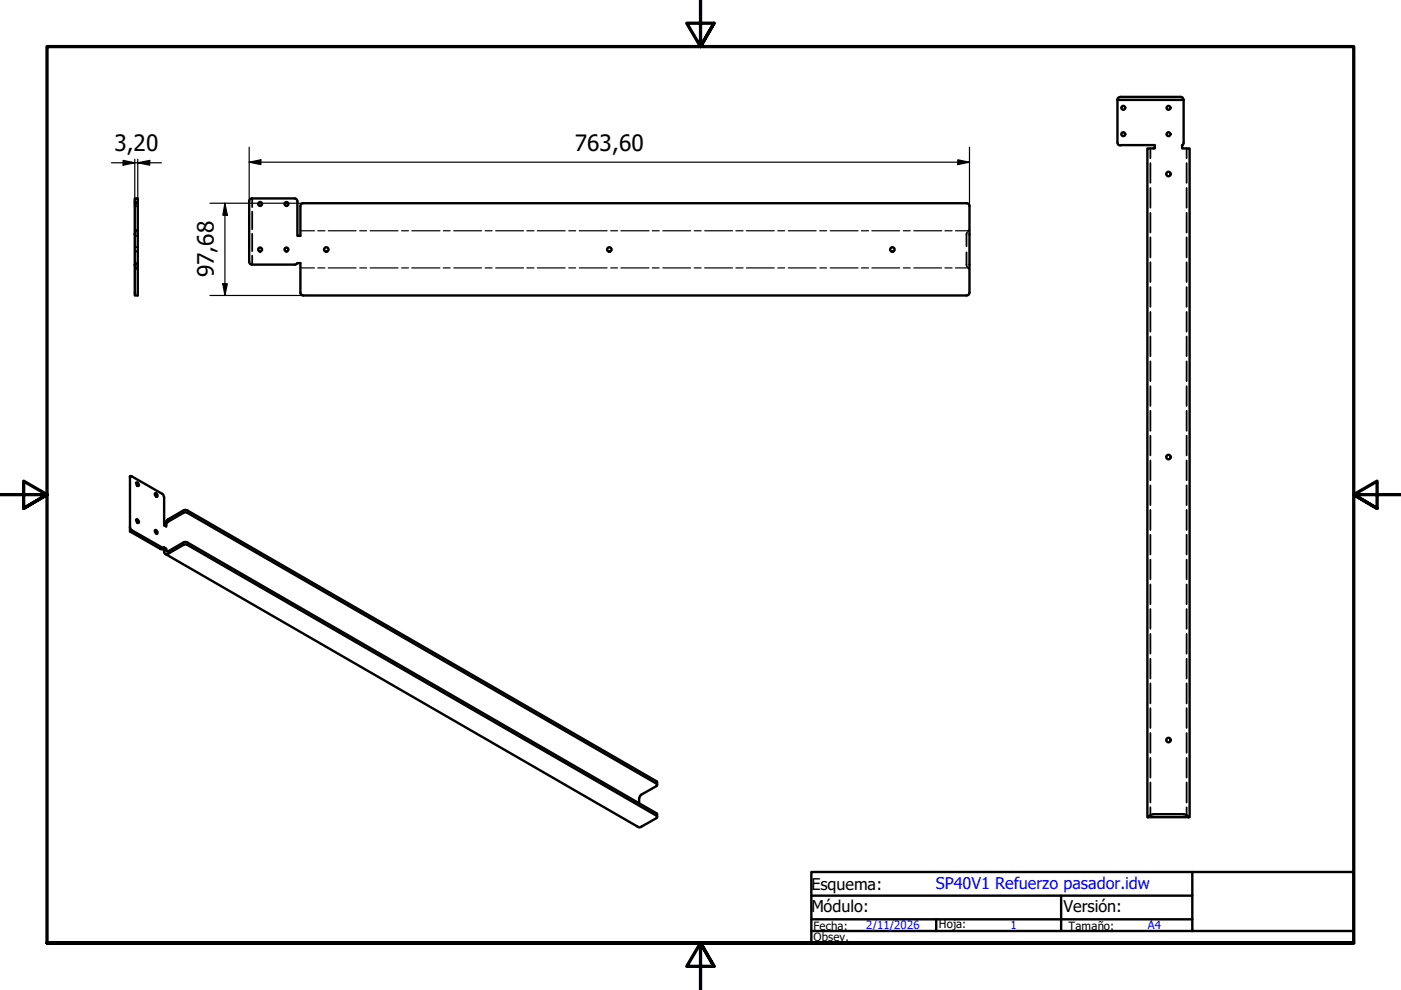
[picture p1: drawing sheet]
<svg xmlns="http://www.w3.org/2000/svg" width="297mm" height="210mm" viewBox="0 0 297 210" stroke-linecap="round" stroke-linejoin="round" font-family="sans-serif">
<!-- layer: Hidden (ISO) -->
<g fill="none" stroke="#000" stroke-width=".38">
<path d="M243.9 31.5v2.1M243.9 34.6v4.2M243.9 39.8v4.2M251.6 31.5v2.1M251.6 34.6v4.2M251.6 39.8v4.2M28.6 55.5l.1 .3M28.6 56.1h.2M28.6 55.8h.2M28.6 50h.2M28.6 43.7h.2M28.6 42.8h.2"/>
<path d="M28.6 53.3h.2M28.6 52.4h.2M28.7 42.4l-.1 .3M28.9 56l.3 .1h-.2M29 55.8h.2M29 50h.2M29 43.7h.2M29 42.8h.2M29 53.3h.2M29 52.4h.2M29.2 42.1h-.3M53.5 42.1v1.8"/>
<path d="M53.5 44.9v3.7M53.5 49.6v3.6M53.5 54.2v1.9M204.9 53.5v2.8l.1 .2M205 49.3l-.1 .3v2.6M205.2 56.7l.3 .4M205.5 48.7l-.3 .3M243.9 45.1v4.2M243.9 50.3v4.3M243.9 55.6v4.2M251.6 45.1v4.2M251.6 50.3v4.3"/>
<path d="M251.6 55.6v4.2M243.9 60.9v4.2M243.9 66.1v4.2M243.9 71.3v4.2M243.9 76.6v4.2M251.6 60.9v4.2M251.6 66.1v4.2M251.6 71.3v4.2M251.6 76.6v4.2M243.9 81.9v4.2M243.9 87.1v4.2M243.9 92.4v4.2"/>
<path d="M243.9 97.6v4.2M251.6 81.9v4.2M251.6 87.1v4.2M251.6 92.4v4.2M251.6 97.6v4.2M243.9 102.9v4.2M243.9 108.1v4.3M243.9 113.4v4.2M243.9 118.7v4.1M251.6 102.9v4.2M251.6 108.1v4.3M251.6 113.4v4.2"/>
<path d="M251.6 118.7v4.1M243.9 123.9v4.2M243.9 129.1v4.2M243.9 134.4v4.2M243.9 139.7v4.2M251.6 123.9v4.2M251.6 129.1v4.2M251.6 134.4v4.2M251.6 139.7v4.2M243.9 144.9v4.2M243.9 150.1v4.2M243.9 155.4v4.2"/>
<path d="M251.6 144.9v4.2M251.6 150.1v4.2M251.6 155.4v4.2M243.9 160.7v4.2M243.9 165.9v4.3M243.9 171.2v2.1M251.6 160.7v4.2M251.6 165.9v4.3M251.6 171.2v2.1"/>
</g>
<!-- layer: Bend Centerline (ISO) -->
<g fill="none" stroke="#000" stroke-width=".25">
<path d="M63.7 48.9h3M63.7 56.8h3M67.4 48.9h1.5M67.4 56.8h1.5M69.6 48.9h5.9M69.6 56.8h5.9M76.3 48.9h1.4M76.3 56.8h1.4M78.5 48.9h5.9M78.5 56.8h5.9M85.2 48.9h1.4M85.2 56.8h1.4"/>
<path d="M87.3 48.9h6M87.3 56.8h6M94 48.9h1.4M94 56.8h1.4M96.2 48.9h5.9M96.2 56.8h5.9M102.9 48.9h1.4M102.9 56.8h1.4M105.1 48.9h5.9M105.1 56.8h5.9M111.7 48.9h1.5M111.7 56.8h1.5"/>
<path d="M113.9 48.9h5.9M113.9 56.8h5.9M120.6 48.9h1.4M120.6 56.8h1.4M122.8 48.9h5.9M122.8 56.8h5.9M129.5 48.9h1.4M129.5 56.8h1.4M131.6 48.9h6M131.6 56.8h6M138.3 48.9h1.5M138.3 56.8h1.5"/>
<path d="M140.5 48.9h5.9M140.5 56.8h5.9M147.2 48.9h1.5M147.2 56.8h1.5M149.4 48.9h5.9M149.4 56.8h5.9M156 48.9h1.5M156 56.8h1.5M158.2 48.9h5.9M158.2 56.8h5.9M164.9 48.9h1.5M164.9 56.8h1.5"/>
<path d="M167.1 48.9h5.9M167.1 56.8h5.9M173.8 48.9h1.5M173.8 56.8h1.5M176 48.9h5.9M176 56.8h5.9M182.6 48.9h1.5M182.6 56.8h1.5M184.8 48.9h6M184.8 56.8h6M191.5 48.9h1.5M191.5 56.8h1.5"/>
<path d="M193.7 48.9h5.9M193.7 56.8h5.9M200.3 48.9h1.6M200.3 56.8h1.6M202.6 48.9h2.9M202.6 56.8h2.9"/>
</g>
<!-- layer: Visible (ISO) -->
<g fill="none" stroke="#000" stroke-width=".51">
<path d="M236.9 21.2l.3-.6 .4-.1h12.7l.3 .1 .4 .6M236.9 21.2h14.1M236.9 21.2v9a.6 .6 0 0 0 .6 .6M237.6 30.8h7.3v.7h-1.6v141.8h.1M250.6 30.8v.7h1.6v141.8h-.2M251 21.2v9.1M251 30.3l-.4 .5M28.6 56.1l.1 .5 .5 .5M28.6 43.1h.6v19.5h-.6v-20.5h.6v1M29.2 48.7l-.5 .4-.1 .6M52.8 42.7v12.8a.6 .6 0 0 0 .6 .6h9.1M62.5 42.1a.6 .6 0 0 1 .6 .6"/>
<path d="M62.5 42.1h-9.1a.6 .6 0 0 0-.6 .6M63 55.8l-.5 .3M63.1 55.8h.6v6.2a.6 .6 0 0 0 .6 .6M63.1 42.7v7.3h.6v-6.3M64.3 43.1a.6 .6 0 0 0-.6 .6M64.3 43.1h140.6M204.9 43.1a.6 .6 0 0 1 .6 .6M205.5 43.7v18.3a.6 .6 0 0 1-.6 .6M64.3 62.6h140.6M27.6 111.7l.1 .5 .2 .2 6.5 3.7 .4-.1 .4 .4v.3l.2 .2 3.5-1.9 .3-.1 .6 .1 99.4 57.4 .1 .8M27.6 101.2l.1-.3 .2 .1 6.7 3.9 .2 .5v6l.4 .3 .1-.7 .4-.4 3.2-1.9 .3-.1 .6 .1 99.4 57.5 .1 .1-.1 .4-3.5 2.1-.2 .5v1M27.7 100.9l-.1 .1v11.7l6.4 3.7 .7-.2"/>
<path d="M28.9 110.1a.45 .45 0 0 1 .5 .3 .45 .45 0 0 1-.1 .5l-.3-.3zM28.9 102.3a.4 .4 0 0 1 .5 .2 .4 .4 0 0 1-.1 .5l-.3-.1zM32.8 104.6a.43 .43 0 0 1 .5 .2 .43 .43 0 0 1 0 .5l-.4-.2zM32.8 112.4a.48 .48 0 0 1 .5 .3 .48 .48 0 0 1 0 .5l-.4-.3zM34.4 116.4l.4 .2a.6 .6 0 0 0 .1 .7 .6 .6 0 0 0 .8 .1l3.2-1.9 .3-.1 .6 .1 99.4 57.4 .1 .5-3.3 1.9-.7 .1-100.2-58M34.8 111.4l.3-.7 .6-.6 3.2-1.9 .3-.1 .6 .1 99.4 57.4 .1 .8M35.2 116.4l-.4 .2M243.4 173.3h8.6M243.4 173.3l.4-.4 .7-.3h6.5l.5 .2 .5 .5"/>
<circle cx="238.2" cy="28.5" r=".41"/>
<circle cx="238.2" cy="22.9" r=".41"/>
<circle cx="247.7" cy="36.9" r=".48"/>
<circle cx="247.7" cy="22.9" r=".41"/>
<circle cx="247.7" cy="28.5" r=".41"/>
<circle cx="55.1" cy="52.9" r=".41"/>
<circle cx="55.1" cy="43.2" r=".41"/>
<circle cx="60.7" cy="52.9" r=".41"/>
<circle cx="60.7" cy="43.2" r=".41"/>
<circle cx="69.2" cy="52.9" r=".48"/>
<circle cx="129.2" cy="52.9" r=".48"/>
<circle cx="189.2" cy="52.9" r=".48"/>
<circle cx="247.7" cy="96.9" r=".48"/>
<circle cx="247.7" cy="156.9" r=".48"/>
</g>
<!-- layer: Border (ISO) -->
<path d="M148.5 -.1v10l-2.9-5h5.8l-2.9 5 2.9-5M0 104.9h10l-5-2.9v5.8l5-2.9-5 2.9M297 104.9h-10l5-2.9v5.8l-5-2.9 5 2.9M10 199.9v-190h277v190h-277h277M151.4 204.9l-2.9-5 2.9 5h-5.8l2.9-5v10" fill="none" stroke="#000" stroke-width=".7"/>
<!-- layer: Title (ISO) -->
<path d="M172 184.9h115v15h-115zM172 197.4h80.8M172 194.9h80.8M172 189.9h80.8M198.5 194.9v2.5M225 189.9v7.5M252.8 184.9v12.5h34.2" fill="none" stroke="#000" stroke-width=".51"/>
<!-- layer: Dimension (ISO) -->
<g fill="none" stroke="#000" stroke-width=".25">
<path d="M23.6 34.5h10.6M26.1 34l2.5 .5-2.5 .5zM28.6 33.8v9.9M29.2 34.5l2.5-.5v1zM29.2 33.8v9.9M52.8 34.4l2.5-.5v1zM52.8 34.4h152.7M52.8 31.2v11.5M203.1 33.9l2.4 .5-2.4 .5zM205.5 31.2v12.5M44.5 43.1h19.8M47.7 43.1l.5 2.5h-1z"/>
<path d="M47.7 43.1v19.5M44.5 62.6h19.8M47.2 60.2h1l-.5 2.4z"/>
</g>
<g fill="#000">
<path d="M26.1 34l2.5 .5-2.5 .5z" fill-rule="evenodd"/>
<path d="M29.2 34.5l2.5-.5v1z" fill-rule="evenodd"/>
<path d="M52.8 34.4l2.5-.5v1z" fill-rule="evenodd"/>
<path d="M203.1 33.9l2.4 .5-2.4 .5z" fill-rule="evenodd"/>
<path d="M47.7 43.1l.5 2.5h-1z" fill-rule="evenodd"/>
<path d="M47.2 60.2h1l-.5 2.4z" fill-rule="evenodd"/>
</g>
<g font-size="4.8">
<text x="24.3" y="32.1">3,20</text>
<text x="121.9" y="32">763,60</text>
<text x="45.3" y="58.8" transform="rotate(-90 45.3 58.8)">97,68</text>
</g>
<g font-size="3.4">
<text x="172" y="188.7">Esquema:</text>
<text x="172" y="193.5">Módulo:</text>
<text x="225.5" y="193.5">Versión:</text>
</g>
<text font-size="3.4" fill="#00f" x="198.4" y="188.5">SP40V1 Refuerzo pasador.idw</text>
<g font-size="2.4">
<text x="172.5" y="197.2">Fecha:</text>
<text x="199.1" y="196.8">Hoja:</text>
<text x="226.6" y="197.1">Tamaño:</text>
<text x="172.5" y="199.6">Obsev.</text>
</g>
<g font-size="2.4" fill="#00f">
<text x="183.6" y="197">2/11/2026</text>
<text x="214.2" y="196.9">1</text>
<text x="243.4" y="197">A4</text>
</g>
</svg>
